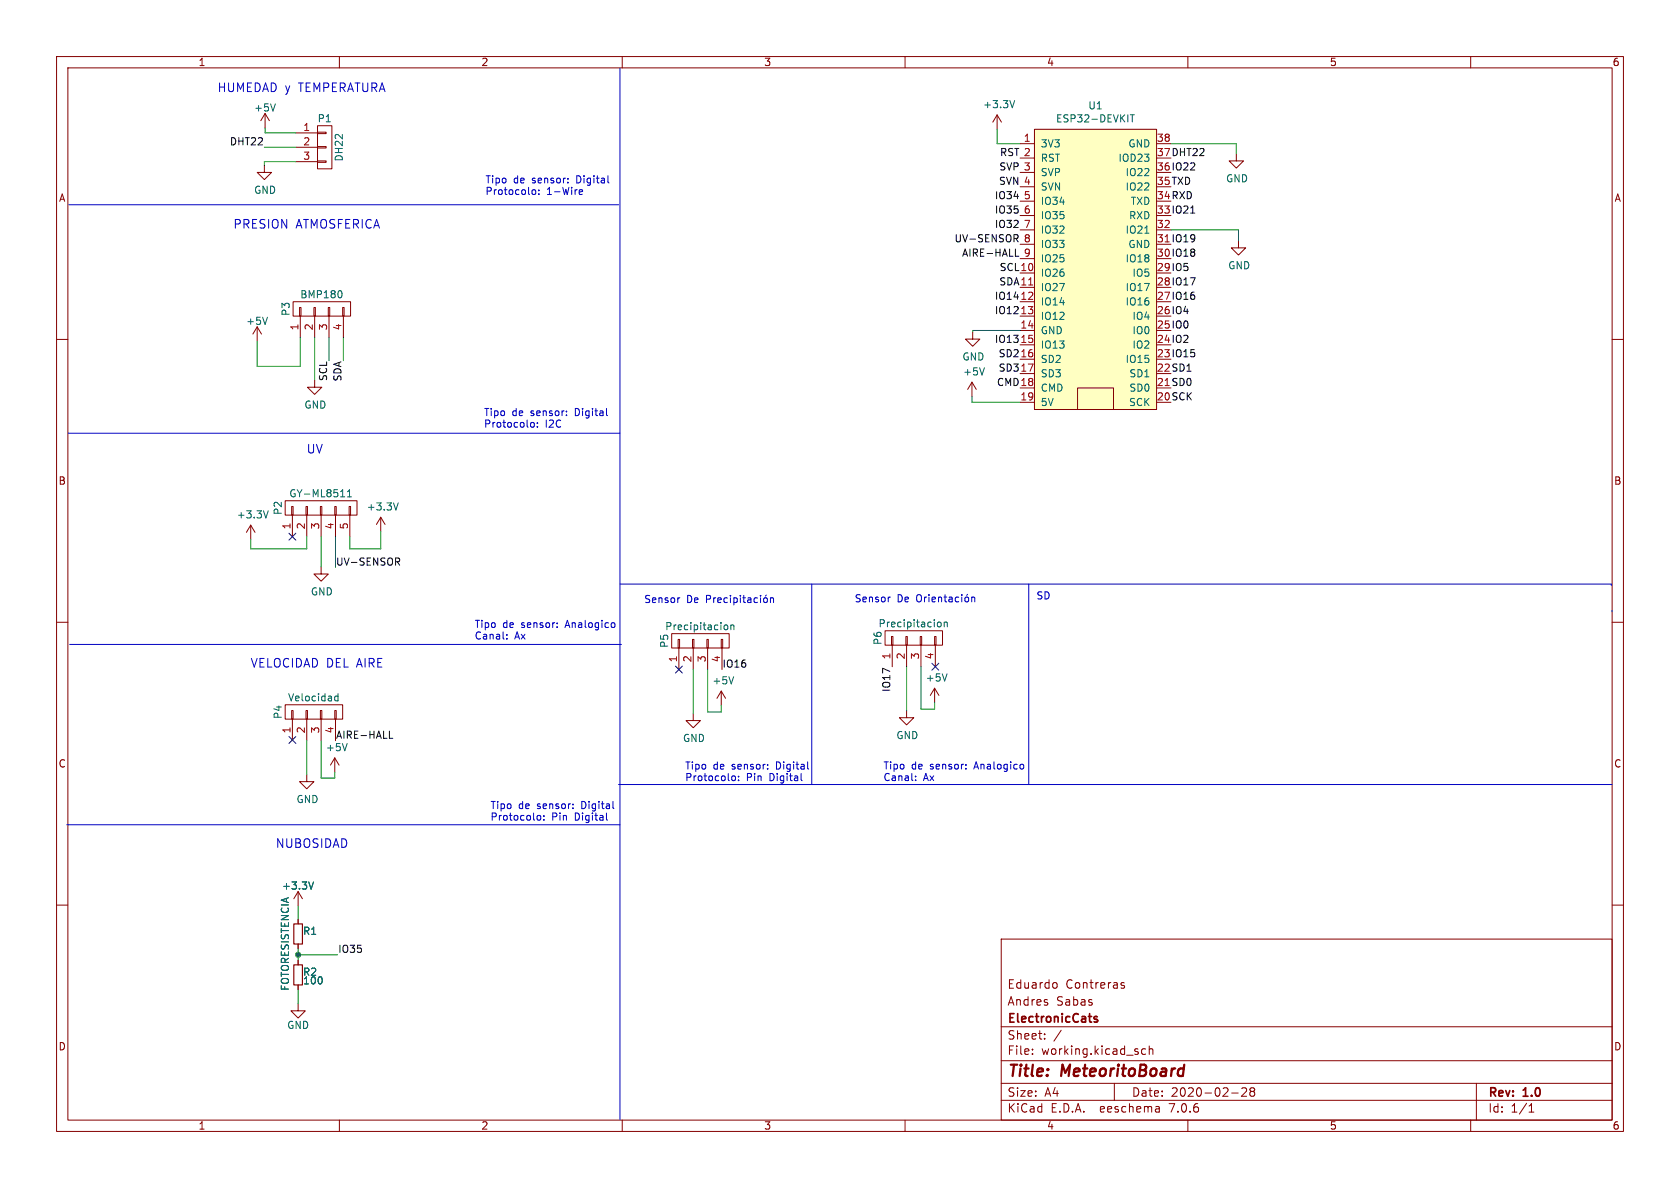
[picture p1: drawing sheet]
(kicad_sch (version 20230121) (generator eeschema)

 (paper "A4")

 (title_block
  (title "MeteoritoBoard")
  (date "2020-02-28")
  (rev "1.0")
  (company "ElectronicCats")
  (comment 1 "Andres Sabas")
  (comment 2 "Eduardo Contreras"))

 (lib_symbols
  (symbol "Device:R_Small" (pin_numbers hide) (pin_names (offset 0.254) hide) (in_bom yes) (on_board yes)
   (property "Reference" "R" (at 0.762 0.508 0) (effects (font (size 1.27 1.27)) (justify left)))
   (property "Value" "R_Small" (at 0.762 -1.016 0) (effects (font (size 1.27 1.27)) (justify left)))
   (property "Footprint" "" (at 0 0 0) (effects (font (size 1.27 1.27)) hide))
   (property "Datasheet" "~" (at 0 0 0) (effects (font (size 1.27 1.27)) hide))
   (symbol "R_Small_0_1"
    (rectangle (start -0.762 1.778) (end 0.762 -1.778) (stroke (width 0.2032) (type default)) (fill (type none))))
   (symbol "R_Small_1_1"
    (pin passive line (at 0 2.54 270) (length 0.762) (name "~" (effects (font (size 1.27 1.27)))) (number "1" (effects (font (size 1.27 1.27)))))
    (pin passive line (at 0 -2.54 90) (length 0.762) (name "~" (effects (font (size 1.27 1.27)))) (number "2" (effects (font (size 1.27 1.27)))))))
  (symbol "meteorito-rescue:+3.3V-power" (power) (pin_names (offset 0)) (in_bom yes) (on_board yes)
   (property "Reference" "#PWR" (at 0 -3.81 0) (effects (font (size 1.27 1.27)) hide))
   (property "Value" "+3.3V-power" (at 0 3.556 0) (effects (font (size 1.27 1.27))))
   (property "Footprint" "" (at 0 0 0) (effects (font (size 1.27 1.27)) hide))
   (property "Datasheet" "" (at 0 0 0) (effects (font (size 1.27 1.27)) hide))
   (symbol "+3.3V-power_0_1"
    (polyline (pts (xy -0.762 1.27) (xy 0 2.54)) (stroke (width 0) (type solid)) (fill (type none)))
    (polyline (pts (xy 0 0) (xy 0 2.54)) (stroke (width 0) (type solid)) (fill (type none)))
    (polyline (pts (xy 0 2.54) (xy 0.762 1.27)) (stroke (width 0) (type solid)) (fill (type none))))
   (symbol "+3.3V-power_1_1"
    (pin power_in line (at 0 0 90) (length 0) hide (name "+3V3" (effects (font (size 1.27 1.27)))) (number "1" (effects (font (size 1.27 1.27)))))))
  (symbol "meteorito-rescue:CONN_01X03" (pin_names (offset 1.016) hide) (in_bom yes) (on_board yes)
   (property "Reference" "P" (at 0 5.08 0) (effects (font (size 1.27 1.27))))
   (property "Value" "CONN_01X03" (at 2.54 0 90) (effects (font (size 1.27 1.27))))
   (property "Footprint" "" (at 0 0 0) (effects (font (size 1.27 1.27))))
   (property "Datasheet" "" (at 0 0 0) (effects (font (size 1.27 1.27))))
   (symbol "CONN_01X03_0_1"
    (rectangle (start -1.27 -2.413) (end 0.254 -2.667) (stroke (width 0) (type solid)) (fill (type none)))
    (rectangle (start -1.27 0.127) (end 0.254 -0.127) (stroke (width 0) (type solid)) (fill (type none)))
    (rectangle (start -1.27 2.667) (end 0.254 2.413) (stroke (width 0) (type solid)) (fill (type none)))
    (rectangle (start -1.27 3.81) (end 1.27 -3.81) (stroke (width 0) (type solid)) (fill (type none))))
   (symbol "CONN_01X03_1_1"
    (pin passive line (at -5.08 2.54 0) (length 3.81) (name "P1" (effects (font (size 1.27 1.27)))) (number "1" (effects (font (size 1.27 1.27)))))
    (pin passive line (at -5.08 0 0) (length 3.81) (name "P2" (effects (font (size 1.27 1.27)))) (number "2" (effects (font (size 1.27 1.27)))))
    (pin passive line (at -5.08 -2.54 0) (length 3.81) (name "P3" (effects (font (size 1.27 1.27)))) (number "3" (effects (font (size 1.27 1.27)))))))
  (symbol "meteorito-rescue:CONN_01X04" (pin_names (offset 1.016) hide) (in_bom yes) (on_board yes)
   (property "Reference" "P" (at 0 6.35 0) (effects (font (size 1.27 1.27))))
   (property "Value" "CONN_01X04" (at 2.54 0 90) (effects (font (size 1.27 1.27))))
   (property "Footprint" "" (at 0 0 0) (effects (font (size 1.27 1.27))))
   (property "Datasheet" "" (at 0 0 0) (effects (font (size 1.27 1.27))))
   (symbol "CONN_01X04_0_1"
    (rectangle (start -1.27 -3.683) (end 0.254 -3.937) (stroke (width 0) (type solid)) (fill (type none)))
    (rectangle (start -1.27 -1.143) (end 0.254 -1.397) (stroke (width 0) (type solid)) (fill (type none)))
    (rectangle (start -1.27 1.397) (end 0.254 1.143) (stroke (width 0) (type solid)) (fill (type none)))
    (rectangle (start -1.27 3.937) (end 0.254 3.683) (stroke (width 0) (type solid)) (fill (type none)))
    (rectangle (start -1.27 5.08) (end 1.27 -5.08) (stroke (width 0) (type solid)) (fill (type none))))
   (symbol "CONN_01X04_1_1"
    (pin passive line (at -5.08 3.81 0) (length 3.81) (name "P1" (effects (font (size 1.27 1.27)))) (number "1" (effects (font (size 1.27 1.27)))))
    (pin passive line (at -5.08 1.27 0) (length 3.81) (name "P2" (effects (font (size 1.27 1.27)))) (number "2" (effects (font (size 1.27 1.27)))))
    (pin passive line (at -5.08 -1.27 0) (length 3.81) (name "P3" (effects (font (size 1.27 1.27)))) (number "3" (effects (font (size 1.27 1.27)))))
    (pin passive line (at -5.08 -3.81 0) (length 3.81) (name "P4" (effects (font (size 1.27 1.27)))) (number "4" (effects (font (size 1.27 1.27)))))))
  (symbol "meteorito-rescue:CONN_01X05" (pin_names (offset 1.016) hide) (in_bom yes) (on_board yes)
   (property "Reference" "P" (at 0 7.62 0) (effects (font (size 1.27 1.27))))
   (property "Value" "CONN_01X05" (at 2.54 0 90) (effects (font (size 1.27 1.27))))
   (property "Footprint" "" (at 0 0 0) (effects (font (size 1.27 1.27))))
   (property "Datasheet" "" (at 0 0 0) (effects (font (size 1.27 1.27))))
   (symbol "CONN_01X05_0_1"
    (rectangle (start -1.27 -4.953) (end 0.254 -5.207) (stroke (width 0) (type solid)) (fill (type none)))
    (rectangle (start -1.27 -2.413) (end 0.254 -2.667) (stroke (width 0) (type solid)) (fill (type none)))
    (rectangle (start -1.27 0.127) (end 0.254 -0.127) (stroke (width 0) (type solid)) (fill (type none)))
    (rectangle (start -1.27 2.667) (end 0.254 2.413) (stroke (width 0) (type solid)) (fill (type none)))
    (rectangle (start -1.27 5.207) (end 0.254 4.953) (stroke (width 0) (type solid)) (fill (type none)))
    (rectangle (start -1.27 6.35) (end 1.27 -6.35) (stroke (width 0) (type solid)) (fill (type none))))
   (symbol "CONN_01X05_1_1"
    (pin passive line (at -5.08 5.08 0) (length 3.81) (name "P1" (effects (font (size 1.27 1.27)))) (number "1" (effects (font (size 1.27 1.27)))))
    (pin passive line (at -5.08 2.54 0) (length 3.81) (name "P2" (effects (font (size 1.27 1.27)))) (number "2" (effects (font (size 1.27 1.27)))))
    (pin passive line (at -5.08 0 0) (length 3.81) (name "P3" (effects (font (size 1.27 1.27)))) (number "3" (effects (font (size 1.27 1.27)))))
    (pin passive line (at -5.08 -2.54 0) (length 3.81) (name "P4" (effects (font (size 1.27 1.27)))) (number "4" (effects (font (size 1.27 1.27)))))
    (pin passive line (at -5.08 -5.08 0) (length 3.81) (name "P5" (effects (font (size 1.27 1.27)))) (number "5" (effects (font (size 1.27 1.27)))))))
  (symbol "meteorito:ESP32-DEVKIT" (pin_names (offset 1.016)) (in_bom yes) (on_board yes)
   (property "Reference" "U" (at 1.27 1.27 0) (effects (font (size 1.27 1.27))))
   (property "Value" "ESP32-DEVKIT" (at 22.86 1.27 0) (effects (font (size 1.27 1.27))))
   (property "Footprint" "" (at 0 0 0) (effects (font (size 1.27 1.27)) hide))
   (property "Datasheet" "" (at 0 0 0) (effects (font (size 1.27 1.27)) hide))
   (symbol "ESP32-DEVKIT_0_1"
    (rectangle (start 0 0) (end 21.59 -49.53) (stroke (width 0) (type solid)) (fill (type background)))
    (rectangle (start 13.97 -49.53) (end 7.62 -45.72) (stroke (width 0) (type solid)) (fill (type none))))
   (symbol "ESP32-DEVKIT_1_1"
    (pin input line (at -2.54 -2.54 0) (length 2.54) (name "3V3" (effects (font (size 1.27 1.27)))) (number "1" (effects (font (size 1.27 1.27)))))
    (pin input line (at -2.54 -25.4 0) (length 2.54) (name "IO26" (effects (font (size 1.27 1.27)))) (number "10" (effects (font (size 1.27 1.27)))))
    (pin input line (at -2.54 -27.94 0) (length 2.54) (name "IO27" (effects (font (size 1.27 1.27)))) (number "11" (effects (font (size 1.27 1.27)))))
    (pin input line (at -2.54 -30.48 0) (length 2.54) (name "IO14" (effects (font (size 1.27 1.27)))) (number "12" (effects (font (size 1.27 1.27)))))
    (pin input line (at -2.54 -33.02 0) (length 2.54) (name "IO12" (effects (font (size 1.27 1.27)))) (number "13" (effects (font (size 1.27 1.27)))))
    (pin input line (at -2.54 -35.56 0) (length 2.54) (name "GND" (effects (font (size 1.27 1.27)))) (number "14" (effects (font (size 1.27 1.27)))))
    (pin input line (at -2.54 -38.1 0) (length 2.54) (name "IO13" (effects (font (size 1.27 1.27)))) (number "15" (effects (font (size 1.27 1.27)))))
    (pin input line (at -2.54 -40.64 0) (length 2.54) (name "SD2" (effects (font (size 1.27 1.27)))) (number "16" (effects (font (size 1.27 1.27)))))
    (pin input line (at -2.54 -43.18 0) (length 2.54) (name "SD3" (effects (font (size 1.27 1.27)))) (number "17" (effects (font (size 1.27 1.27)))))
    (pin input line (at -2.54 -45.72 0) (length 2.54) (name "CMD" (effects (font (size 1.27 1.27)))) (number "18" (effects (font (size 1.27 1.27)))))
    (pin input line (at -2.54 -48.26 0) (length 2.54) (name "5V" (effects (font (size 1.27 1.27)))) (number "19" (effects (font (size 1.27 1.27)))))
    (pin input line (at -2.54 -5.08 0) (length 2.54) (name "RST" (effects (font (size 1.27 1.27)))) (number "2" (effects (font (size 1.27 1.27)))))
    (pin input line (at 24.13 -48.26 180) (length 2.54) (name "SCK" (effects (font (size 1.27 1.27)))) (number "20" (effects (font (size 1.27 1.27)))))
    (pin input line (at 24.13 -45.72 180) (length 2.54) (name "SD0" (effects (font (size 1.27 1.27)))) (number "21" (effects (font (size 1.27 1.27)))))
    (pin input line (at 24.13 -43.18 180) (length 2.54) (name "SD1" (effects (font (size 1.27 1.27)))) (number "22" (effects (font (size 1.27 1.27)))))
    (pin input line (at 24.13 -40.64 180) (length 2.54) (name "IO15" (effects (font (size 1.27 1.27)))) (number "23" (effects (font (size 1.27 1.27)))))
    (pin input line (at 24.13 -38.1 180) (length 2.54) (name "IO2" (effects (font (size 1.27 1.27)))) (number "24" (effects (font (size 1.27 1.27)))))
    (pin input line (at 24.13 -35.56 180) (length 2.54) (name "IO0" (effects (font (size 1.27 1.27)))) (number "25" (effects (font (size 1.27 1.27)))))
    (pin input line (at 24.13 -33.02 180) (length 2.54) (name "IO4" (effects (font (size 1.27 1.27)))) (number "26" (effects (font (size 1.27 1.27)))))
    (pin input line (at 24.13 -30.48 180) (length 2.54) (name "IO16" (effects (font (size 1.27 1.27)))) (number "27" (effects (font (size 1.27 1.27)))))
    (pin input line (at 24.13 -27.94 180) (length 2.54) (name "IO17" (effects (font (size 1.27 1.27)))) (number "28" (effects (font (size 1.27 1.27)))))
    (pin input line (at 24.13 -25.4 180) (length 2.54) (name "IO5" (effects (font (size 1.27 1.27)))) (number "29" (effects (font (size 1.27 1.27)))))
    (pin input line (at -2.54 -7.62 0) (length 2.54) (name "SVP" (effects (font (size 1.27 1.27)))) (number "3" (effects (font (size 1.27 1.27)))))
    (pin input line (at 24.13 -22.86 180) (length 2.54) (name "IO18" (effects (font (size 1.27 1.27)))) (number "30" (effects (font (size 1.27 1.27)))))
    (pin input line (at 24.13 -20.32 180) (length 2.54) (name "GND" (effects (font (size 1.27 1.27)))) (number "31" (effects (font (size 1.27 1.27)))))
    (pin input line (at 24.13 -17.78 180) (length 2.54) (name "IO21" (effects (font (size 1.27 1.27)))) (number "32" (effects (font (size 1.27 1.27)))))
    (pin input line (at 24.13 -15.24 180) (length 2.54) (name "RXD" (effects (font (size 1.27 1.27)))) (number "33" (effects (font (size 1.27 1.27)))))
    (pin input line (at 24.13 -12.7 180) (length 2.54) (name "TXD" (effects (font (size 1.27 1.27)))) (number "34" (effects (font (size 1.27 1.27)))))
    (pin input line (at 24.13 -10.16 180) (length 2.54) (name "IO22" (effects (font (size 1.27 1.27)))) (number "35" (effects (font (size 1.27 1.27)))))
    (pin input line (at 24.13 -7.62 180) (length 2.54) (name "IO22" (effects (font (size 1.27 1.27)))) (number "36" (effects (font (size 1.27 1.27)))))
    (pin input line (at 24.13 -5.08 180) (length 2.54) (name "IOD23" (effects (font (size 1.27 1.27)))) (number "37" (effects (font (size 1.27 1.27)))))
    (pin input line (at 24.13 -2.54 180) (length 2.54) (name "GND" (effects (font (size 1.27 1.27)))) (number "38" (effects (font (size 1.27 1.27)))))
    (pin input line (at -2.54 -10.16 0) (length 2.54) (name "SVN" (effects (font (size 1.27 1.27)))) (number "4" (effects (font (size 1.27 1.27)))))
    (pin input line (at -2.54 -12.7 0) (length 2.54) (name "IO34" (effects (font (size 1.27 1.27)))) (number "5" (effects (font (size 1.27 1.27)))))
    (pin input line (at -2.54 -15.24 0) (length 2.54) (name "IO35" (effects (font (size 1.27 1.27)))) (number "6" (effects (font (size 1.27 1.27)))))
    (pin input line (at -2.54 -17.78 0) (length 2.54) (name "IO32" (effects (font (size 1.27 1.27)))) (number "7" (effects (font (size 1.27 1.27)))))
    (pin input line (at -2.54 -20.32 0) (length 2.54) (name "IO33" (effects (font (size 1.27 1.27)))) (number "8" (effects (font (size 1.27 1.27)))))
    (pin input line (at -2.54 -22.86 0) (length 2.54) (name "IO25" (effects (font (size 1.27 1.27)))) (number "9" (effects (font (size 1.27 1.27)))))))
  (symbol "power:+5V" (power) (pin_names (offset 0)) (in_bom yes) (on_board yes)
   (property "Reference" "#PWR" (at 0 -3.81 0) (effects (font (size 1.27 1.27)) hide))
   (property "Value" "+5V" (at 0 3.556 0) (effects (font (size 1.27 1.27))))
   (property "Footprint" "" (at 0 0 0) (effects (font (size 1.27 1.27)) hide))
   (property "Datasheet" "" (at 0 0 0) (effects (font (size 1.27 1.27)) hide))
   (symbol "+5V_0_1"
    (polyline (pts (xy -0.762 1.27) (xy 0 2.54)) (stroke (width 0) (type default)) (fill (type none)))
    (polyline (pts (xy 0 0) (xy 0 2.54)) (stroke (width 0) (type default)) (fill (type none)))
    (polyline (pts (xy 0 2.54) (xy 0.762 1.27)) (stroke (width 0) (type default)) (fill (type none))))
   (symbol "+5V_1_1"
    (pin power_in line (at 0 0 90) (length 0) hide (name "+5V" (effects (font (size 1.27 1.27)))) (number "1" (effects (font (size 1.27 1.27)))))))
  (symbol "power:GND" (power) (pin_names (offset 0)) (in_bom yes) (on_board yes)
   (property "Reference" "#PWR" (at 0 -6.35 0) (effects (font (size 1.27 1.27)) hide))
   (property "Value" "GND" (at 0 -3.81 0) (effects (font (size 1.27 1.27))))
   (property "Footprint" "" (at 0 0 0) (effects (font (size 1.27 1.27)) hide))
   (property "Datasheet" "" (at 0 0 0) (effects (font (size 1.27 1.27)) hide))
   (symbol "GND_0_1"
    (polyline (pts (xy 0 0) (xy 0 -1.27) (xy 1.27 -1.27) (xy 0 -2.54) (xy -1.27 -1.27) (xy 0 -1.27)) (stroke (width 0) (type default)) (fill (type none))))
   (symbol "GND_1_1"
    (pin power_in line (at 0 0 270) (length 0) hide (name "GND" (effects (font (size 1.27 1.27)))) (number "1" (effects (font (size 1.27 1.27))))))))

 (junction (at 52.705 168.783) (diameter 0) (color 0 0 0 0))

 (no_connect (at 51.689 94.869))
 (no_connect (at 51.689 130.81))
 (no_connect (at 165.354 117.856))
 (no_connect (at 120.015 118.364))

 (wire (pts (xy 60.706 59.69) (xy 60.706 63.754)) (stroke (width 0) (type default)))
 (wire (pts (xy 127.508 124.714) (xy 127.508 125.857)) (stroke (width 0) (type default)))
 (wire (pts (xy 59.182 136.525) (xy 59.182 137.541)) (stroke (width 0) (type default)))
 (wire (pts (xy 171.958 58.42) (xy 180.34 58.42)) (stroke (width 0) (type default)))
 (wire (pts (xy 125.095 118.364) (xy 125.095 125.857)) (stroke (width 0) (type default)))
 (wire (pts (xy 122.555 118.364) (xy 122.555 126.111)) (stroke (width 0) (type default)))
 (polyline (pts (xy 143.51 103.251) (xy 143.51 138.684)) (stroke (width 0) (type default)))
 (polyline (pts (xy 12.065 76.581) (xy 109.601 76.581)) (stroke (width 0) (type default)))
 (polyline (pts (xy 181.864 103.251) (xy 181.864 138.684)) (stroke (width 0) (type default)))

 (wire (pts (xy 44.323 95.377) (xy 44.323 97.028)) (stroke (width 0) (type default)))
 (wire (pts (xy 52.705 168.783) (xy 59.69 168.783)) (stroke (width 0) (type default)))
 (wire (pts (xy 53.086 59.69) (xy 53.086 64.77)) (stroke (width 0) (type default)))
 (polyline (pts (xy 109.601 12.065) (xy 109.601 197.866)) (stroke (width 0) (type default)))

 (wire (pts (xy 52.705 169.799) (xy 52.705 168.783)) (stroke (width 0) (type default)))
 (wire (pts (xy 46.736 28.575) (xy 52.324 28.575)) (stroke (width 0) (type default)))
 (polyline (pts (xy 12.319 113.919) (xy 109.855 113.919)) (stroke (width 0) (type default)))
 (polyline (pts (xy 11.811 145.796) (xy 109.601 145.796)) (stroke (width 0) (type default)))

 (wire (pts (xy 59.182 137.541) (xy 56.769 137.541)) (stroke (width 0) (type default)))
 (wire (pts (xy 218.948 42.545) (xy 218.948 40.64)) (stroke (width 0) (type default)))
 (wire (pts (xy 56.769 100.203) (xy 56.769 94.869)) (stroke (width 0) (type default)))
 (wire (pts (xy 44.323 97.028) (xy 54.229 97.028)) (stroke (width 0) (type default)))
 (wire (pts (xy 165.227 124.206) (xy 165.227 125.349)) (stroke (width 0) (type default)))
 (wire (pts (xy 45.466 64.77) (xy 45.466 60.325)) (stroke (width 0) (type default)))
 (wire (pts (xy 52.324 23.495) (xy 46.863 23.495)) (stroke (width 0) (type default)))
 (wire (pts (xy 127.508 125.857) (xy 125.095 125.857)) (stroke (width 0) (type default)))
 (wire (pts (xy 46.863 23.495) (xy 46.863 22.606)) (stroke (width 0) (type default)))
 (wire (pts (xy 61.849 97.028) (xy 67.31 97.028)) (stroke (width 0) (type default)))
 (wire (pts (xy 52.705 174.879) (xy 52.705 177.419)) (stroke (width 0) (type default)))
 (wire (pts (xy 52.705 168.783) (xy 52.705 167.64)) (stroke (width 0) (type default)))
 (wire (pts (xy 54.229 94.869) (xy 54.229 97.028)) (stroke (width 0) (type default)))
 (wire (pts (xy 218.948 40.64) (xy 207.01 40.64)) (stroke (width 0) (type default)))
 (wire (pts (xy 46.736 29.21) (xy 46.736 28.575)) (stroke (width 0) (type default)))
 (wire (pts (xy 165.227 125.349) (xy 162.814 125.349)) (stroke (width 0) (type default)))
 (wire (pts (xy 58.166 59.69) (xy 58.166 63.754)) (stroke (width 0) (type default)))
 (wire (pts (xy 171.831 70.104) (xy 171.831 71.12)) (stroke (width 0) (type default)))
 (polyline (pts (xy 284.988 108.204) (xy 284.988 107.95)) (stroke (width 0) (type default)))

 (wire (pts (xy 52.705 160.147) (xy 52.705 162.56)) (stroke (width 0) (type default)))
 (wire (pts (xy 67.31 97.028) (xy 67.31 93.98)) (stroke (width 0) (type default)))
 (wire (pts (xy 53.086 64.77) (xy 45.466 64.77)) (stroke (width 0) (type default)))
 (wire (pts (xy 61.849 94.869) (xy 61.849 97.028)) (stroke (width 0) (type default)))
 (wire (pts (xy 171.958 58.674) (xy 171.958 58.42)) (stroke (width 0) (type default)))
 (polyline (pts (xy 109.601 103.251) (xy 284.861 103.251)) (stroke (width 0) (type default)))

 (wire (pts (xy 55.626 67.183) (xy 55.626 59.69)) (stroke (width 0) (type default)))
 (wire (pts (xy 59.309 94.869) (xy 59.309 100.33)) (stroke (width 0) (type default)))
 (wire (pts (xy 171.831 71.12) (xy 180.34 71.12)) (stroke (width 0) (type default)))
 (wire (pts (xy 160.274 117.856) (xy 160.274 125.603)) (stroke (width 0) (type default)))
 (polyline (pts (xy 12.192 36.195) (xy 109.347 36.195)) (stroke (width 0) (type default)))

 (wire (pts (xy 180.34 25.4) (xy 176.276 25.4)) (stroke (width 0) (type default)))
 (wire (pts (xy 56.769 130.937) (xy 56.769 137.541)) (stroke (width 0) (type default)))
 (wire (pts (xy 176.276 25.4) (xy 176.276 22.86)) (stroke (width 0) (type default)))
 (polyline (pts (xy 109.347 138.684) (xy 284.988 138.684)) (stroke (width 0) (type default)))

 (wire (pts (xy 162.814 117.856) (xy 162.814 125.349)) (stroke (width 0) (type default)))
 (polyline (pts (xy 284.861 103.251) (xy 284.861 103.505)) (stroke (width 0) (type default)))

 (wire (pts (xy 218.567 27.178) (xy 218.567 25.4)) (stroke (width 0) (type default)))
 (wire (pts (xy 46.736 26.035) (xy 52.324 26.035)) (stroke (width 0) (type default)))
 (wire (pts (xy 218.567 25.4) (xy 207.01 25.4)) (stroke (width 0) (type default)))
 (wire (pts (xy 54.229 130.937) (xy 54.229 136.906)) (stroke (width 0) (type default)))

 (text "Sensor De Orientación \n" (at 151.003 106.807 0) (effects (font (size 1.27 1.27)) (justify left bottom)))
 (text "HUMEDAD y TEMPERATURA" (at 38.354 16.637 0) (effects (font (size 1.524 1.524)) (justify left bottom)))
 (text "\n\n" (at 134.62 106.68 0) (effects (font (size 1.27 1.27)) (justify left bottom)))
 (text "PRESION ATMOSFERICA" (at 41.148 40.767 0) (effects (font (size 1.524 1.524)) (justify left bottom)))
 (text "VELOCIDAD DEL AIRE" (at 44.196 118.364 0) (effects (font (size 1.524 1.524)) (justify left bottom)))
 (text "Tipo de sensor: Digital\nProtocolo: Pin Digital\n\n" (at 121.031 140.462 0) (effects (font (size 1.27 1.27)) (justify left bottom)))
 (text "Tipo de sensor: Analogico\nCanal: Ax\n \n\n" (at 156.083 142.494 0) (effects (font (size 1.27 1.27)) (justify left bottom)))
 (text "Tipo de sensor: Digital\nProtocolo: Pin Digital\n\n" (at 86.614 147.447 0) (effects (font (size 1.27 1.27)) (justify left bottom)))
 (text "NUBOSIDAD" (at 48.641 150.241 0) (effects (font (size 1.524 1.524)) (justify left bottom)))
 (text "Sensor De Precipitación \n" (at 113.792 106.934 0) (effects (font (size 1.27 1.27)) (justify left bottom)))
 (text "Tipo de sensor: Analogico\nCanal: Ax\n \n\n" (at 83.82 117.475 0) (effects (font (size 1.27 1.27)) (justify left bottom)))
 (text "Tipo de sensor: Digital\nProtocolo: I2C\n\n" (at 85.471 77.978 0) (effects (font (size 1.27 1.27)) (justify left bottom)))
 (text "Tipo de sensor: Digital\nProtocolo: 1-Wire" (at 85.725 34.798 0) (effects (font (size 1.27 1.27)) (justify left bottom)))
 (text "UV" (at 54.102 80.518 0) (effects (font (size 1.524 1.524)) (justify left bottom)))
 (text "SD" (at 183.134 106.299 0) (effects (font (size 1.27 1.27)) (justify left bottom)))

 (label "IO12" (at 180.34 55.88 180) (effects (font (size 1.27 1.27)) (justify right bottom)))
 (label "DHT22" (at 207.01 27.94 0) (effects (font (size 1.27 1.27)) (justify left bottom)))
 (label "IO35" (at 59.69 168.783 0) (effects (font (size 1.27 1.27)) (justify left bottom)))
 (label "IO17" (at 157.734 117.856 270) (effects (font (size 1.27 1.27)) (justify right bottom)))
 (label "IO21" (at 207.01 38.1 0) (effects (font (size 1.27 1.27)) (justify left bottom)))
 (label "SCK" (at 207.01 71.12 0) (effects (font (size 1.27 1.27)) (justify left bottom)))
 (label "IO4" (at 207.01 55.88 0) (effects (font (size 1.27 1.27)) (justify left bottom)))
 (label "SD3" (at 180.34 66.04 180) (effects (font (size 1.27 1.27)) (justify right bottom)))
 (label "IO17" (at 207.01 50.8 0) (effects (font (size 1.27 1.27)) (justify left bottom)))
 (label "TXD" (at 207.01 33.02 0) (effects (font (size 1.27 1.27)) (justify left bottom)))
 (label "SVP" (at 180.34 30.48 180) (effects (font (size 1.27 1.27)) (justify right bottom)))
 (label "IO15" (at 207.01 63.5 0) (effects (font (size 1.27 1.27)) (justify left bottom)))
 (label "IO35" (at 180.34 38.1 180) (effects (font (size 1.27 1.27)) (justify right bottom)))
 (label "SVN" (at 180.34 33.02 180) (effects (font (size 1.27 1.27)) (justify right bottom)))
 (label "IO18" (at 207.01 45.72 0) (effects (font (size 1.27 1.27)) (justify left bottom)))
 (label "IO16" (at 127.635 118.364 0) (effects (font (size 1.27 1.27)) (justify left bottom)))
 (label "IO13" (at 180.34 60.96 180) (effects (font (size 1.27 1.27)) (justify right bottom)))
 (label "AIRE-HALL" (at 180.34 45.72 180) (effects (font (size 1.27 1.27)) (justify right bottom)))
 (label "RST" (at 180.34 27.94 180) (effects (font (size 1.27 1.27)) (justify right bottom)))
 (label "SD1" (at 207.01 66.04 0) (effects (font (size 1.27 1.27)) (justify left bottom)))
 (label "SCL" (at 58.166 63.754 270) (effects (font (size 1.27 1.27)) (justify right bottom)))
 (label "IO34" (at 180.34 35.56 180) (effects (font (size 1.27 1.27)) (justify right bottom)))
 (label "CMD" (at 180.34 68.58 180) (effects (font (size 1.27 1.27)) (justify right bottom)))
 (label "IO0" (at 207.01 58.42 0) (effects (font (size 1.27 1.27)) (justify left bottom)))
 (label "SD2" (at 180.34 63.5 180) (effects (font (size 1.27 1.27)) (justify right bottom)))
 (label "IO14" (at 180.34 53.34 180) (effects (font (size 1.27 1.27)) (justify right bottom)))
 (label "SDA" (at 60.706 63.754 270) (effects (font (size 1.27 1.27)) (justify right bottom)))
 (label "IO16" (at 207.01 53.34 0) (effects (font (size 1.27 1.27)) (justify left bottom)))
 (label "IO19" (at 207.01 43.18 0) (effects (font (size 1.27 1.27)) (justify left bottom)))
 (label "IO32" (at 180.34 40.64 180) (effects (font (size 1.27 1.27)) (justify right bottom)))
 (label "SDA" (at 180.34 50.8 180) (effects (font (size 1.27 1.27)) (justify right bottom)))
 (label "UV-SENSOR" (at 180.34 43.18 180) (effects (font (size 1.27 1.27)) (justify right bottom)))
 (label "UV-SENSOR" (at 59.309 100.33 0) (effects (font (size 1.27 1.27)) (justify left bottom)))
 (label "DHT22" (at 46.736 26.035 180) (effects (font (size 1.27 1.27)) (justify right bottom)))
 (label "IO2" (at 207.01 60.96 0) (effects (font (size 1.27 1.27)) (justify left bottom)))
 (label "AIRE-HALL" (at 59.309 130.937 0) (effects (font (size 1.27 1.27)) (justify left bottom)))
 (label "RXD" (at 207.01 35.56 0) (effects (font (size 1.27 1.27)) (justify left bottom)))
 (label "IO22" (at 207.01 30.48 0) (effects (font (size 1.27 1.27)) (justify left bottom)))
 (label "IO5" (at 207.01 48.26 0) (effects (font (size 1.27 1.27)) (justify left bottom)))
 (label "SCL" (at 180.34 48.26 180) (effects (font (size 1.27 1.27)) (justify right bottom)))
 (label "SD0" (at 207.01 68.58 0) (effects (font (size 1.27 1.27)) (justify left bottom)))

 (symbol (lib_id "meteorito-rescue:CONN_01X03") (at 57.404 26.035 0) (unit 1) (in_bom yes) (on_board yes) (dnp no)
  (property "Reference" "P1" (at 57.404 20.955 0) (effects (font (size 1.27 1.27))))
  (property "Value" "DH22" (at 59.944 26.035 90) (effects (font (size 1.27 1.27))))
  (property "Footprint" "Connector_PinHeader_2.54mm:PinHeader_1x03_P2.54mm_Vertical" (at 57.404 26.035 0) (effects (font (size 1.27 1.27)) hide))
  (property "Datasheet" "" (at 57.404 26.035 0) (effects (font (size 1.27 1.27)))) (pin "1") (pin "2") (pin "3"))

 (symbol (lib_id "meteorito-rescue:CONN_01X04") (at 56.896 54.61 90) (unit 1) (in_bom yes) (on_board yes) (dnp no)
  (property "Reference" "P3" (at 50.546 54.61 0) (effects (font (size 1.27 1.27))))
  (property "Value" "BMP180" (at 56.896 52.07 90) (effects (font (size 1.27 1.27))))
  (property "Footprint" "Connector_PinHeader_2.54mm:PinHeader_1x04_P2.54mm_Vertical" (at 56.896 54.61 0) (effects (font (size 1.27 1.27)) hide))
  (property "Datasheet" "" (at 56.896 54.61 0) (effects (font (size 1.27 1.27)))) (pin "1") (pin "2") (pin "3") (pin "4"))

 (symbol (lib_id "meteorito-rescue:CONN_01X05") (at 56.769 89.789 90) (unit 1) (in_bom yes) (on_board yes) (dnp no)
  (property "Reference" "P2" (at 49.149 89.789 0) (effects (font (size 1.27 1.27))))
  (property "Value" "GY-ML8511" (at 56.769 87.249 90) (effects (font (size 1.27 1.27))))
  (property "Footprint" "Connector_PinHeader_2.54mm:PinHeader_1x05_P2.54mm_Vertical" (at 56.769 89.789 0) (effects (font (size 1.27 1.27)) hide))
  (property "Datasheet" "" (at 56.769 89.789 0) (effects (font (size 1.27 1.27)))) (pin "1") (pin "2") (pin "3") (pin "4") (pin "5"))

 (symbol (lib_id "power:+5V") (at 45.466 60.325 0) (unit 1) (in_bom yes) (on_board yes) (dnp no)
  (property "Reference" "#PWR07" (at 45.466 64.135 0) (effects (font (size 1.27 1.27)) hide))
  (property "Value" "+5V" (at 45.466 56.769 0) (effects (font (size 1.27 1.27))))
  (property "Footprint" "" (at 45.466 60.325 0) (effects (font (size 1.27 1.27))))
  (property "Datasheet" "" (at 45.466 60.325 0) (effects (font (size 1.27 1.27)))) (pin "1"))

 (symbol (lib_id "Device:R_Small") (at 52.705 165.1 0) (unit 1) (in_bom yes) (on_board yes) (dnp no)
  (property "Reference" "R1" (at 53.467 164.592 0) (effects (font (size 1.27 1.27)) (justify left)))
  (property "Value" "FOTORESISTENCIA" (at 50.419 175.26 90) (effects (font (size 1.27 1.27)) (justify left)))
  (property "Footprint" "Resistor_THT:R_Axial_DIN0204_L3.6mm_D1.6mm_P2.54mm_Vertical" (at 52.705 165.1 0) (effects (font (size 1.27 1.27)) hide))
  (property "Datasheet" "" (at 52.705 165.1 0) (effects (font (size 1.27 1.27)))) (pin "1") (pin "2"))

 (symbol (lib_id "Device:R_Small") (at 52.705 172.339 0) (unit 1) (in_bom yes) (on_board yes) (dnp no)
  (property "Reference" "R2" (at 53.467 171.831 0) (effects (font (size 1.27 1.27)) (justify left)))
  (property "Value" "100" (at 53.467 173.355 0) (effects (font (size 1.27 1.27)) (justify left)))
  (property "Footprint" "Resistor_THT:R_Axial_DIN0204_L3.6mm_D1.6mm_P7.62mm_Horizontal" (at 52.705 172.339 0) (effects (font (size 1.27 1.27)) hide))
  (property "Datasheet" "" (at 52.705 172.339 0) (effects (font (size 1.27 1.27)))) (pin "1") (pin "2"))

 (symbol (lib_id "power:GND") (at 52.705 177.419 0) (unit 1) (in_bom yes) (on_board yes) (dnp no)
  (property "Reference" "#PWR08" (at 52.705 183.769 0) (effects (font (size 1.27 1.27)) hide))
  (property "Value" "GND" (at 52.705 181.229 0) (effects (font (size 1.27 1.27))))
  (property "Footprint" "" (at 52.705 177.419 0) (effects (font (size 1.27 1.27))))
  (property "Datasheet" "" (at 52.705 177.419 0) (effects (font (size 1.27 1.27)))) (pin "1"))

 (symbol (lib_id "meteorito-rescue:+3.3V-power") (at 52.705 160.147 0) (unit 1) (in_bom yes) (on_board yes) (dnp no)
  (property "Reference" "#PWR05" (at 52.705 163.957 0) (effects (font (size 1.27 1.27)) hide))
  (property "Value" "+3.3V" (at 52.705 156.591 0) (effects (font (size 1.27 1.27))))
  (property "Footprint" "" (at 52.705 160.147 0) (effects (font (size 1.27 1.27))))
  (property "Datasheet" "" (at 52.705 160.147 0) (effects (font (size 1.27 1.27)))) (pin "1"))

 (symbol (lib_id "power:+5V") (at 59.182 136.525 0) (unit 1) (in_bom yes) (on_board yes) (dnp no)
  (property "Reference" "#PWR02" (at 59.182 140.335 0) (effects (font (size 1.27 1.27)) hide))
  (property "Value" "+5V" (at 59.563 132.1308 0) (effects (font (size 1.27 1.27))))
  (property "Footprint" "" (at 59.182 136.525 0) (effects (font (size 1.27 1.27)) hide))
  (property "Datasheet" "" (at 59.182 136.525 0) (effects (font (size 1.27 1.27)) hide)) (pin "1"))

 (symbol (lib_id "power:GND") (at 54.229 136.906 0) (unit 1) (in_bom yes) (on_board yes) (dnp no)
  (property "Reference" "#PWR03" (at 54.229 143.256 0) (effects (font (size 1.27 1.27)) hide))
  (property "Value" "GND" (at 54.356 141.3002 0) (effects (font (size 1.27 1.27))))
  (property "Footprint" "" (at 54.229 136.906 0) (effects (font (size 1.27 1.27)) hide))
  (property "Datasheet" "" (at 54.229 136.906 0) (effects (font (size 1.27 1.27)) hide)) (pin "1"))

 (symbol (lib_id "power:GND") (at 56.769 100.203 0) (unit 1) (in_bom yes) (on_board yes) (dnp no)
  (property "Reference" "#PWR09" (at 56.769 106.553 0) (effects (font (size 1.27 1.27)) hide))
  (property "Value" "GND" (at 56.896 104.5972 0) (effects (font (size 1.27 1.27))))
  (property "Footprint" "" (at 56.769 100.203 0) (effects (font (size 1.27 1.27)) hide))
  (property "Datasheet" "" (at 56.769 100.203 0) (effects (font (size 1.27 1.27)) hide)) (pin "1"))

 (symbol (lib_id "power:+5V") (at 127.508 124.714 0) (unit 1) (in_bom yes) (on_board yes) (dnp no)
  (property "Reference" "#PWR012" (at 127.508 128.524 0) (effects (font (size 1.27 1.27)) hide))
  (property "Value" "+5V" (at 127.889 120.3198 0) (effects (font (size 1.27 1.27))))
  (property "Footprint" "" (at 127.508 124.714 0) (effects (font (size 1.27 1.27)) hide))
  (property "Datasheet" "" (at 127.508 124.714 0) (effects (font (size 1.27 1.27)) hide)) (pin "1"))

 (symbol (lib_id "power:GND") (at 122.555 126.111 0) (unit 1) (in_bom yes) (on_board yes) (dnp no)
  (property "Reference" "#PWR013" (at 122.555 132.461 0) (effects (font (size 1.27 1.27)) hide))
  (property "Value" "GND" (at 122.682 130.5052 0) (effects (font (size 1.27 1.27))))
  (property "Footprint" "" (at 122.555 126.111 0) (effects (font (size 1.27 1.27)) hide))
  (property "Datasheet" "" (at 122.555 126.111 0) (effects (font (size 1.27 1.27)) hide)) (pin "1"))

 (symbol (lib_id "power:GND") (at 46.736 29.21 0) (unit 1) (in_bom yes) (on_board yes) (dnp no)
  (property "Reference" "#PWR0101" (at 46.736 35.56 0) (effects (font (size 1.27 1.27)) hide))
  (property "Value" "GND" (at 46.863 33.6042 0) (effects (font (size 1.27 1.27))))
  (property "Footprint" "" (at 46.736 29.21 0) (effects (font (size 1.27 1.27)) hide))
  (property "Datasheet" "" (at 46.736 29.21 0) (effects (font (size 1.27 1.27)) hide)) (pin "1"))

 (symbol (lib_id "power:+5V") (at 46.863 22.606 0) (unit 1) (in_bom yes) (on_board yes) (dnp no)
  (property "Reference" "#PWR0102" (at 46.863 26.416 0) (effects (font (size 1.27 1.27)) hide))
  (property "Value" "+5V" (at 46.863 19.05 0) (effects (font (size 1.27 1.27))))
  (property "Footprint" "" (at 46.863 22.606 0) (effects (font (size 1.27 1.27))))
  (property "Datasheet" "" (at 46.863 22.606 0) (effects (font (size 1.27 1.27)))) (pin "1"))

 (symbol (lib_id "power:GND") (at 171.958 58.674 0) (unit 1) (in_bom yes) (on_board yes) (dnp no)
  (property "Reference" "#PWR0105" (at 171.958 65.024 0) (effects (font (size 1.27 1.27)) hide))
  (property "Value" "GND" (at 172.085 63.0682 0) (effects (font (size 1.27 1.27))))
  (property "Footprint" "" (at 171.958 58.674 0) (effects (font (size 1.27 1.27)) hide))
  (property "Datasheet" "" (at 171.958 58.674 0) (effects (font (size 1.27 1.27)) hide)) (pin "1"))

 (symbol (lib_id "power:+5V") (at 171.831 70.104 0) (unit 1) (in_bom yes) (on_board yes) (dnp no)
  (property "Reference" "#PWR0106" (at 171.831 73.914 0) (effects (font (size 1.27 1.27)) hide))
  (property "Value" "+5V" (at 172.212 65.7098 0) (effects (font (size 1.27 1.27))))
  (property "Footprint" "" (at 171.831 70.104 0) (effects (font (size 1.27 1.27)) hide))
  (property "Datasheet" "" (at 171.831 70.104 0) (effects (font (size 1.27 1.27)) hide)) (pin "1"))

 (symbol (lib_id "meteorito-rescue:+3.3V-power") (at 176.276 22.86 0) (unit 1) (in_bom yes) (on_board yes) (dnp no)
  (property "Reference" "#PWR0107" (at 176.276 26.67 0) (effects (font (size 1.27 1.27)) hide))
  (property "Value" "+3.3V" (at 176.657 18.4658 0) (effects (font (size 1.27 1.27))))
  (property "Footprint" "" (at 176.276 22.86 0) (effects (font (size 1.27 1.27)) hide))
  (property "Datasheet" "" (at 176.276 22.86 0) (effects (font (size 1.27 1.27)) hide)) (pin "1"))

 (symbol (lib_id "meteorito-rescue:+3.3V-power") (at 67.31 93.98 0) (unit 1) (in_bom yes) (on_board yes) (dnp no)
  (property "Reference" "#PWR0108" (at 67.31 97.79 0) (effects (font (size 1.27 1.27)) hide))
  (property "Value" "+3.3V" (at 67.691 89.5858 0) (effects (font (size 1.27 1.27))))
  (property "Footprint" "" (at 67.31 93.98 0) (effects (font (size 1.27 1.27)) hide))
  (property "Datasheet" "" (at 67.31 93.98 0) (effects (font (size 1.27 1.27)) hide)) (pin "1"))

 (symbol (lib_id "meteorito-rescue:+3.3V-power") (at 44.323 95.377 0) (unit 1) (in_bom yes) (on_board yes) (dnp no)
  (property "Reference" "#PWR0109" (at 44.323 99.187 0) (effects (font (size 1.27 1.27)) hide))
  (property "Value" "+3.3V" (at 44.704 90.9828 0) (effects (font (size 1.27 1.27))))
  (property "Footprint" "" (at 44.323 95.377 0) (effects (font (size 1.27 1.27)) hide))
  (property "Datasheet" "" (at 44.323 95.377 0) (effects (font (size 1.27 1.27)) hide)) (pin "1"))

 (symbol (lib_id "power:GND") (at 218.567 27.178 0) (unit 1) (in_bom yes) (on_board yes) (dnp no)
  (property "Reference" "#PWR0103" (at 218.567 33.528 0) (effects (font (size 1.27 1.27)) hide))
  (property "Value" "GND" (at 218.694 31.5722 0) (effects (font (size 1.27 1.27))))
  (property "Footprint" "" (at 218.567 27.178 0) (effects (font (size 1.27 1.27)) hide))
  (property "Datasheet" "" (at 218.567 27.178 0) (effects (font (size 1.27 1.27)) hide)) (pin "1"))

 (symbol (lib_id "power:GND") (at 218.948 42.545 0) (unit 1) (in_bom yes) (on_board yes) (dnp no)
  (property "Reference" "#PWR0104" (at 218.948 48.895 0) (effects (font (size 1.27 1.27)) hide))
  (property "Value" "GND" (at 219.075 46.9392 0) (effects (font (size 1.27 1.27))))
  (property "Footprint" "" (at 218.948 42.545 0) (effects (font (size 1.27 1.27)) hide))
  (property "Datasheet" "" (at 218.948 42.545 0) (effects (font (size 1.27 1.27)) hide)) (pin "1"))

 (symbol (lib_id "power:GND") (at 55.626 67.183 0) (unit 1) (in_bom yes) (on_board yes) (dnp no)
  (property "Reference" "#PWR0110" (at 55.626 73.533 0) (effects (font (size 1.27 1.27)) hide))
  (property "Value" "GND" (at 55.753 71.5772 0) (effects (font (size 1.27 1.27))))
  (property "Footprint" "" (at 55.626 67.183 0) (effects (font (size 1.27 1.27)) hide))
  (property "Datasheet" "" (at 55.626 67.183 0) (effects (font (size 1.27 1.27)) hide)) (pin "1"))

 (symbol (lib_id "meteorito:ESP32-DEVKIT") (at 182.88 22.86 0) (unit 1) (in_bom yes) (on_board yes) (dnp no)
  (property "Reference" "U1" (at 193.675 18.669 0) (effects (font (size 1.27 1.27))))
  (property "Value" "ESP32-DEVKIT" (at 193.675 20.9804 0) (effects (font (size 1.27 1.27))))
  (property "Footprint" "meteorito:ESP32-DEVKIT" (at 182.88 22.86 0) (effects (font (size 1.27 1.27)) hide))
  (property "Datasheet" "" (at 182.88 22.86 0) (effects (font (size 1.27 1.27)) hide)) (pin "1") (pin "10") (pin "11") (pin "12") (pin "13") (pin "14") (pin "15") (pin "16") (pin "17") (pin "18") (pin "19") (pin "2") (pin "20") (pin "21") (pin "22") (pin "23") (pin "24") (pin "25") (pin "26") (pin "27") (pin "28") (pin "29") (pin "3") (pin "30") (pin "31") (pin "32") (pin "33") (pin "34") (pin "35") (pin "36") (pin "37") (pin "38") (pin "4") (pin "5") (pin "6") (pin "7") (pin "8") (pin "9"))

 (symbol (lib_id "power:+5V") (at 165.227 124.206 0) (unit 1) (in_bom yes) (on_board yes) (dnp no)
  (property "Reference" "#PWR0111" (at 165.227 128.016 0) (effects (font (size 1.27 1.27)) hide))
  (property "Value" "+5V" (at 165.608 119.8118 0) (effects (font (size 1.27 1.27))))
  (property "Footprint" "" (at 165.227 124.206 0) (effects (font (size 1.27 1.27)) hide))
  (property "Datasheet" "" (at 165.227 124.206 0) (effects (font (size 1.27 1.27)) hide)) (pin "1"))

 (symbol (lib_id "power:GND") (at 160.274 125.603 0) (unit 1) (in_bom yes) (on_board yes) (dnp no)
  (property "Reference" "#PWR0112" (at 160.274 131.953 0) (effects (font (size 1.27 1.27)) hide))
  (property "Value" "GND" (at 160.401 129.9972 0) (effects (font (size 1.27 1.27))))
  (property "Footprint" "" (at 160.274 125.603 0) (effects (font (size 1.27 1.27)) hide))
  (property "Datasheet" "" (at 160.274 125.603 0) (effects (font (size 1.27 1.27)) hide)) (pin "1"))

 (symbol (lib_id "meteorito-rescue:CONN_01X04") (at 55.499 125.857 90) (unit 1) (in_bom yes) (on_board yes) (dnp no)
  (property "Reference" "P4" (at 49.149 125.857 0) (effects (font (size 1.27 1.27))))
  (property "Value" "Velocidad" (at 55.499 123.317 90) (effects (font (size 1.27 1.27))))
  (property "Footprint" "Connector_PinHeader_2.54mm:PinHeader_1x04_P2.54mm_Vertical" (at 55.499 125.857 0) (effects (font (size 1.27 1.27)) hide))
  (property "Datasheet" "" (at 55.499 125.857 0) (effects (font (size 1.27 1.27)))) (pin "1") (pin "2") (pin "3") (pin "4"))

 (symbol (lib_id "meteorito-rescue:CONN_01X04") (at 123.825 113.284 90) (unit 1) (in_bom yes) (on_board yes) (dnp no)
  (property "Reference" "P5" (at 117.475 113.284 0) (effects (font (size 1.27 1.27))))
  (property "Value" "Precipitacion" (at 123.825 110.744 90) (effects (font (size 1.27 1.27))))
  (property "Footprint" "Connector_PinHeader_2.54mm:PinHeader_1x04_P2.54mm_Vertical" (at 123.825 113.284 0) (effects (font (size 1.27 1.27)) hide))
  (property "Datasheet" "" (at 123.825 113.284 0) (effects (font (size 1.27 1.27)))) (pin "1") (pin "2") (pin "3") (pin "4"))

 (symbol (lib_id "meteorito-rescue:CONN_01X04") (at 161.544 112.776 90) (unit 1) (in_bom yes) (on_board yes) (dnp no)
  (property "Reference" "P6" (at 155.194 112.776 0) (effects (font (size 1.27 1.27))))
  (property "Value" "Precipitacion" (at 161.544 110.236 90) (effects (font (size 1.27 1.27))))
  (property "Footprint" "Connector_PinHeader_2.54mm:PinHeader_1x04_P2.54mm_Vertical" (at 161.544 112.776 0) (effects (font (size 1.27 1.27)) hide))
  (property "Datasheet" "" (at 161.544 112.776 0) (effects (font (size 1.27 1.27)))) (pin "1") (pin "2") (pin "3") (pin "4"))

 (sheet_instances (path "" (page "1"))))
